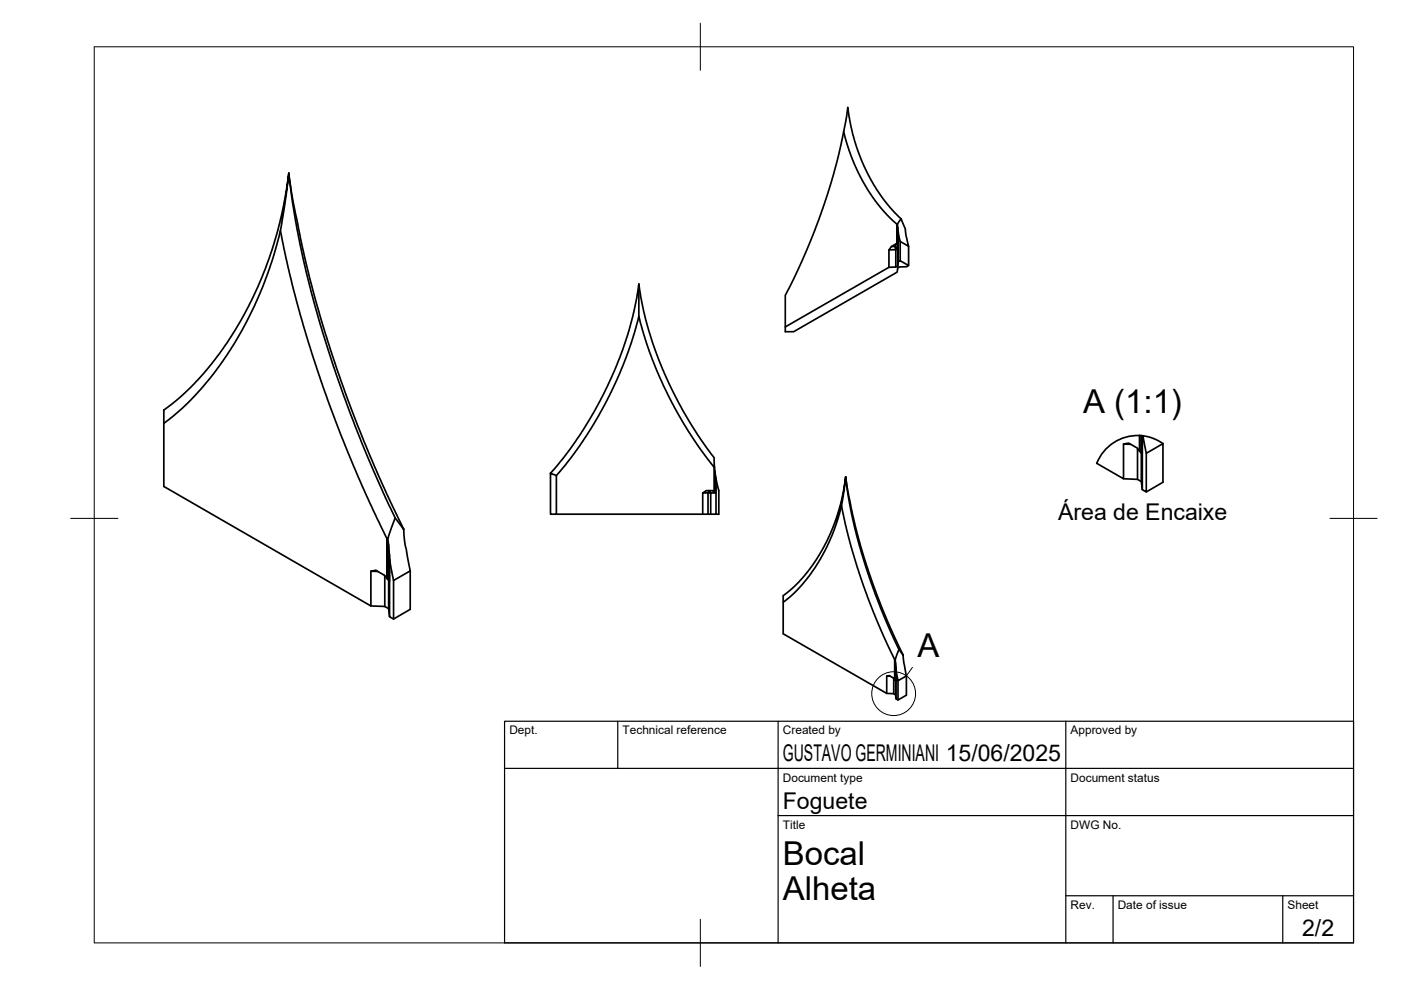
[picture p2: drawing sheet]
<svg xmlns="http://www.w3.org/2000/svg" width="297mm" height="210mm" viewBox="0 0 297 210" stroke-linecap="round" stroke-linejoin="round" font-family="sans-serif">
<!-- layer: Visible -->
<g fill="none" stroke="#000" stroke-width=".36">
<path d="M178.9 27.9l.7 2.7 1.1 3.1 1.3 3 1.9 3.3 2.2 3.2 2.7 3.1 1.4 1.3 .5-.8a.51 .51 0 0 0 .2-.5 .51 .51 0 0 0-.4-.4l-1.7-1.8-2.2-2.8-1.9-3.1-1.5-2.9-1.3-3.4-1.1-3.3-1.1-5.8-.4 2.9-1.5 7-2.4 8.7-2.5 7.1-1.8 4.5-2.4 5.2-2.2 4.4v7.7h1.8l21.9-12.6 .1-.9 .4-.2h1.5l.4-.3-1.7-1-.5 .2v.9l-.5 .2-1.4 .1-22 12.6M59.5 48.9l1.6 7.7 1.9 7.6 2.4 8.6 3.1 9.2 3.6 9.8 3.9 9.4 4.1 9 1.9 4h.2l1.6-4.4-4.4-9.6-4.3-10.2-3.8-10.7-2.9-8.9-2.5-8.7-2.2-9.5-1.7-9.7-.8-5.8 1 6.4 2.4 11.5 2.5 9.9 2.9 9.6 3.2 9 4 10.5 4.1 9.5 4.3 9.2M188.5 53v3.7M189.7 52.2l-.7 .1-.5 .7 1.4-.1v3.7M189.9 51.7l-.9 .6M190.3 47.6l.1 1.5M190.3 48.1v3.8l-.1-.1v-4.3v4.3l-.3-.1v.5l.5 .5-.5 .2-.2-.7h.2M190.4 49.1l-.1 2.8M190.4 51.9v4.5M190.4 49.4v6.1M190.4 49.1v.3M190.9 51.2v4.1"/>
<path d="M191.1 46.4l.2 .5a9.6 9.6 0 0 1 .9 3.5l.4 1.8-1.7-1-.5-1.8M192.6 52.2v4.1M135.4 60.2l.7 4 1.1 4.6 1.5 4.7 1.8 4.8 1.8 3.9 2.4 4.7 3.3 5.3 2.6 3.8a2.2 2.2 0 0 1 .8 2.1l.1 1-1.9-2.3-2.3-3.4-2.2-3.4-2.6-4.6-2-3.9-2.2-5.4-1.8-5.2-1.1-3.9M34.7 89.8l3.7-3 2.9-2.9 3.6-4.2 3.4-4.7 3-5 2.5-4.9 2-4.5 1.9-5.4a77.6 77.6 0 0 0 3.5-17.8v-.7l-1.4 8.6-2 7.3-2.2 6.1-3.4 7.2-4.2 6.9-3.8 5.2-2.2 2.5-2.7 2.7-2.6 2.3-2 1.4v16.2l43.9 25.4 3 .1 .8 .4 .2 1.8 .8 .4 3.6-2v-8.2M151.4 99.1v5.2M151.5 99.1l.2 1.9 .7 3v5h-34.4M151.6 99.8v4.6l-.2-.1M238.2 94.1l1.5 .1M241.2 95.1v6.5M241.6 92.3a9.3 9.3 0 0 0-9.1 5.9l5.7 3.3v-7.4l1.1-.1 1.8 1 .5 .7M241.6 92.3v3.4l.4 .3M241.6 92.4v3.3"/>
<path d="M241.7 92.3l.3 .1v3.6l.2 .3v-3.9M242 92.4h.2M242 96v6.1l.2 1.7M242.2 92.4h.1M242.2 92.4v11.4l.8 .5v-8.2l-.7-3.7M242.3 92.4l2.2 .5 2.1 1.2M246.6 94.1v8.1l-3.6 2.1M246.6 94.1l-3.6 2M82 114.2v8.5M82 114.1v8.6l.4 .3v-7.5M82.6 117.6v5.7l-.2-.3M82.6 118.4v12.4"/>
<path d="M83.8 109.8l1.7 2.3a59.7 59.7 0 0 0 1.5 8.9l-3.6 2.1-.8-4.7-.4-4.2M85.6 112.1v.1M116.7 100.3l1.3 .5v8.2h-1.3zM116.7 100.3l2.8-3.2 3.2-4.5 3.1-5 2.1-4 3-6.5 2.2-6.3 1.3-4.8 1-5.8v2.6a21 21 0 0 1-1.5 9.8l-1.8 4.9-1.3 3-3.7 7.3-2.8 4.6-2.1 3.1-4.2 5.3M149 104.5v4.5M150.3 104l-.2 .5h.6l-.2-.5M151.4 104.3l-.4-.3h-1.2l-.8 .5h1.1v4.5M151.7 101v3.5l-.1-.1M151.7 104.5h-1v4.5M151.8 101.5v7.5M178.4 107.2l2 8.6 1.8 5.8 1.9 5.6 2.8 6.6 2.8 6.1 .6-1.4a1.57 1.57 0 0 0-.2-1.9l-2.7-6-1.9-4.8-2.8-8.4-2.1-8.2-.8-4.2-.5-3.9 .4 2.9 1.1 5.5 2.5 9.2 1.7 4.9 2.1 5.5 4.4 9.8M238.2 101.5l3 .1 .8 .5"/>
<path d="M78.6 121.1v7.4M80.1 121.2l-1.5-.1 1.1-.2 1.8 1.1 .5 .7M81.6 122.1v6.5M82.4 123v6M83.4 123.1v8.1M166.1 127.7l2.3-2 2.6-2.9 2.5-3.6 1.9-3.4 1.6-3.8 1-3 .6-2.6 .7-5.3-.9 4.9-.8 3.1-1.4 3.8-1.5 3.1-2 3.2-2 2.7-2.2 2.4-2.4 2v8.1l21.9 12.6 1.5 .1 .4 .2 .1 .9 .4 .2 1.8-1v-4.1M189.7 139.9v4.2l-.3-.3-.9-.6-.5 .2h.8M189.7 139.8v4.3l.2 .2v-3.8M190.6 137.7l.9 1.2 .7 4.4-1.8 1-.4-2.3-.2-2.1M191.5 138.8v.1M188 143.4v3.6M189.5 143.8v3.3"/>
<path d="M190 141.6l-.1 5.7M190 142v6.2M190.4 144.3v4.1"/>
</g>
<!-- layer: BORDER -->
<path d="M20 9.9h267v190h-267zM148.5 4.9v10M15 109.9h10M282 109.9h10M148.5 194.9v10" fill="none" stroke="#000" stroke-width=".21"/>
<!-- layer: TITLEBLOCK -->
<path d="M107 152.9h180v47h-180zM131 152.9v10M165 152.9v47M226 152.9v47M107 162.9h180M165 172.9h122M226 189.9h61M236 189.9v10M272 189.9v10" fill="none" stroke="#000" stroke-width=".25"/>
<!-- layer: Detail Boundary -->
<g fill="none" stroke="#000" stroke-width=".21">
<path d="M193.5 141.5l-1.3 1.8"/>
<circle cx="189.5" cy="147.1" r="4.6"/>
</g>
<g font-size="7">
<text x="229.6" y="87.6">A (1:1)</text>
<text x="194.5" y="139.2">A</text>
<text x="166" y="183.4">Bocal</text>
<text x="166" y="190.9">Alheta</text>
</g>
<g font-size="4.9">
<text x="224.3" y="110.2">Área de Encaixe</text>
<text x="166" y="161.4">GUSTAVO GERMINIANI 15/06/2025</text>
<text x="166" y="171.4">Foguete</text>
<text x="276.1" y="198.6">2/2</text>
</g>
<g font-size="2.5">
<text x="108" y="155.7">Dept.</text>
<text x="132" y="155.7">Technical reference</text>
<text x="166" y="155.7">Created by</text>
<text x="227" y="155.7">Approved by</text>
<text x="166" y="165.7">Document type</text>
<text x="227" y="165.7">Document status</text>
<text x="166" y="175.7">Title</text>
<text x="227" y="175.7">DWG No.</text>
<text x="227" y="192.7">Rev.</text>
<text x="237" y="192.7">Date of issue</text>
<text x="273" y="192.7">Sheet</text>
</g>
</svg>
